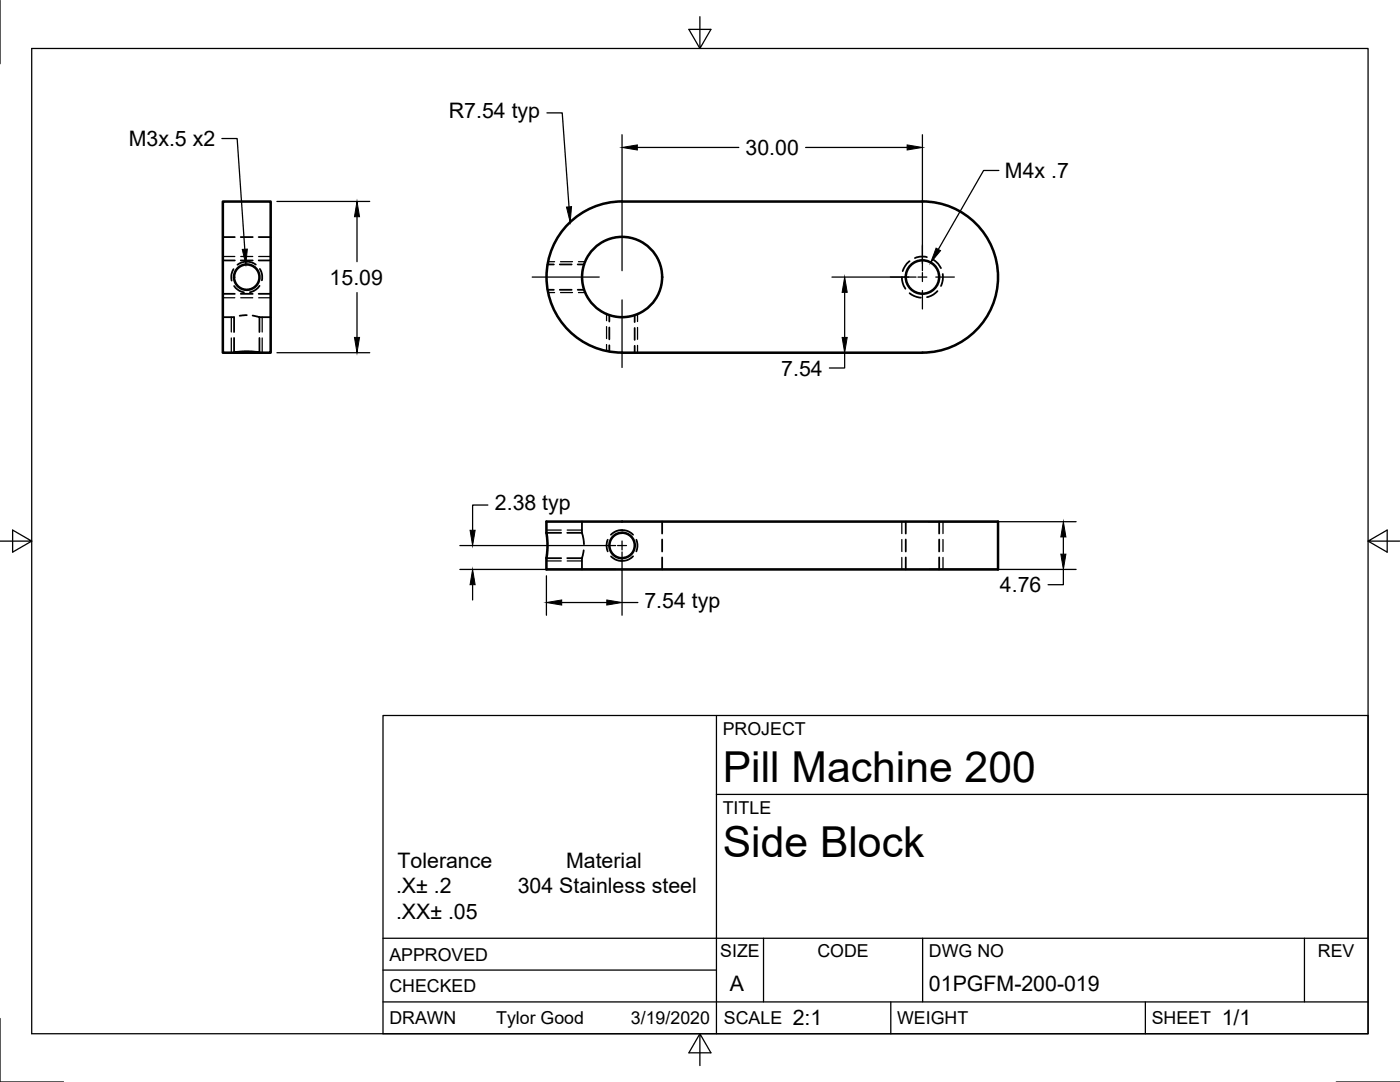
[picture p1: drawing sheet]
<svg xmlns="http://www.w3.org/2000/svg" width="279mm" height="216mm" viewBox="0 0 279 216" stroke-linecap="round" stroke-linejoin="round" font-family="sans-serif">
<!-- layer: Visible -->
<g fill="none" stroke="#000" stroke-width=".51">
<path d="M46.7 70.4l2-.2 3.1 .2zM46.7 70.4h-2.2v-30.2h9.5v30.2h-2.2M124.1 70.4h60M184.1 70.4a15.1 15.1 0 0 0 15.1-15.1 15.1 15.1 0 0 0-15.1-15.1h-59.9a15.1 15.1 0 0 0-15.1 15.1 15.1 15.1 0 0 0 15.1 15.1M109.1 104.1h90.1v9.5h-90.1v-2.3l.2-1.8zM122.3 107.1a2.53 2.53 0 0 1 3.8 .2 2.53 2.53 0 0 1-.7 3.7 2.53 2.53 0 0 1-3.6-1.2 2.54 2.54 0 0 1 .5-2.7z"/>
<circle cx="49.2" cy="55.3" r="2.53"/>
<circle cx="124.1" cy="55.3" r="8"/>
<circle cx="184.1" cy="55.3" r="3.3"/>
</g>
<!-- layer: Hidden -->
<g fill="none" stroke="#000" stroke-width=".36">
<path d="M44.5 47.3h2.4M44.5 52h2.4M44.5 58.6h2.4M46.6 53.7l-.4 1v1.3M46.7 57.1l1.1 .9 .9 .3M48 47.3h2.4M48 52h2.4M48 58.6h2.4M51.1 52.8l-1.1-.5-1-.1-.8 .2-.8 .4M51.6 47.3h2.4M51.6 52h2.4M51.6 58.6h2.4"/>
<path d="M51.8 57l-.7 .8-1.2 .5M51.9 53.7l.4 1v1.2M109.3 52.8h1.2M109.3 57.8h1.2M111.7 52.8h2.4M111.7 57.8h2.4M115.3 52.8h1.2M115.3 57.8h1.2M180 55.3a4.2 4.2 0 0 0 .7 2.3M181.5 58.5l.9 .5 1.4 .4M181.5 52.1l-.1 .1a4.4 4.4 0 0 0-1.3 1.9M185 51.3l-.3-.1a3.7 3.7 0 0 0-2.1 .3"/>
<path d="M186.1 51.7l.2 .1a4 4 0 0 1 1.5 1.7M187.1 58.1a3.7 3.7 0 0 1-2.1 1.2M188.2 54.7a4.1 4.1 0 0 1-.4 2.4M44.5 63.3h2.2v3M46.7 67.4v3M49.3 62.9l-1.5 .1M50.4 63l1.4 .3M51.8 63.3v3M51.8 67.4v3M51.8 63.3h2.2M121.6 62.9v1.3M121.6 65.3v2.4"/>
<path d="M121.6 68.9v1.3M126.7 62.9v1.4M126.7 65.4v2.4M126.7 69v1.4M109.1 106.3h2.9M109.1 111.4h2.9M113.2 106.3h2.9M113.2 111.4h2.9M116.1 106.3l.4 2.3M116.1 104.1v2.2M116.1 111.4v2.2M116.5 109.8l-.4 1.6"/>
<path d="M121.3 107.7l-.1 .1a3 3 0 0 0 .1 2.2M121.9 106.7l.4-.3a2.89 2.89 0 0 1 1.8-.6 2.88 2.88 0 0 1 2.2 .9M126.3 111a3.1 3.1 0 0 1-3.6 .6l-.8-.6M127 107.7a3.1 3.1 0 0 1 0 2.3M132.1 104.1v2.4M132.1 107.7v2.3M132.1 111.2v2.4M180.8 104.1v2.4M180.8 107.7v2.3M180.8 111.2v2.4M187.4 104.1v2.4M187.4 107.7v2.3"/>
<path d="M187.4 111.2v2.4"/>
</g>
<!-- layer: Hidden Narrow -->
<g fill="none" stroke="#000" stroke-width=".25">
<path d="M44.5 51.2h2.4M44.5 59.4h2.4M48 51.2h2.4M48 59.4h2.4M51.6 51.2h2.4M51.6 59.4h2.4M109.4 52.2h1.3M109.4 58.4h1.3M111.9 52.2h2.4M111.9 58.4h2.4M115.4 52.2h1.4M115.4 58.4h1.4"/>
<path d="M46.2 63.3v3M46.2 67.4v3M52.3 63.3v3M52.3 67.4v3M121.1 62.7v1.3M121.1 65.2v2.4M121.1 68.7v1.4M127.2 62.7v1.5M127.2 65.3v2.4M127.2 68.9v1.5M109.1 105.8h2.9M109.1 111.9h2.9"/>
<path d="M113.2 105.8h2.9M113.2 111.9h2.9M180 104.1v2.4M180 107.7v2.3M180 111.2v2.4M188.2 104.1v2.4M188.2 107.7v2.3M188.2 111.2v2.4"/>
</g>
<!-- layer: Border -->
<path d="M0 0v12.7M6.3 9.7h266.7v196.6h-266.7zM139.7 3.3v6.4l2.2-3.8h-4.4l2.2 3.8M0 108h6.3l-3.8-2.2v4.4l3.8-2.2M273 108l3.8 2.2v-4.4l-3.8 2.2h6.4M0 203.2v12.7h12.7M139.7 206.3l-2.2 3.8h4.4l-2.2-3.8v6.3M266.7 215.9h12.7" fill="none" stroke="#000" stroke-width=".25"/>
<!-- layer: Titleblock -->
<path d="M76.4 142.8h196.6v63.5h-196.6zM143 158.5h130M143 142.8v63.5M76.4 199.9h196.6M76.4 193.6h66.6M76.4 187.2h196.6M152.4 187.2v12.7M177.8 199.9v6.4M184.1 187.2v12.7M228.6 199.9v6.4M260.3 187.2v12.7" fill="none" stroke="#000" stroke-width=".25"/>
<!-- layer: Dimensions -->
<g fill="none" stroke="#000" stroke-width=".25">
<path d="M44.3 27.6h3l1.6 22.1M124.1 26.9v27.1M127.2 29.4h20.2M160.8 29.4h20.2M184.1 26.9v27.1M199.3 34h-3l-9 15.8M55.3 40.2h18.5M71.2 43.2v9M71.2 58.4v8.9M166 55.3h16.8M168.6 58.3v9M55.3 70.4h18.5"/>
<path d="M166 70.4h1.3M168.6 70.4v3h-3.1M91.8 113.6h31.1M91.8 108.9h31.1M94.3 116.7v3M97.4 100.8h-3.1v5M109.1 114.9v7.9M124.1 110.1v12.7M185.4 104.1h29.4M185.4 113.6h29.4M212.2 113.6v3.1h-3M212.2 107.1v3.5"/>
<path d="M112.1 120.2h9M124.1 120.2h3.2"/>
</g>
<g fill="#000" stroke="#000" stroke-width=".2">
<path d="M124.1 29.4l3.1-.5v1zM181 28.9l3.1 .5-3.1 .5zM48.3 49.8l1.1-.1-.3 3.1zM71.2 40.2l.6 3h-1.1zM168.6 55.3l.5 3h-1zM186.8 49.5l.9 .5-2 2.4zM70.7 67.3h1.1l-.6 3.1zM168.1 67.3h1l-.5 3.1zM94.3 113.6l.5 3.1h-1zM93.8 105.8h1l-.5 3.1zM109.1 120.2l3-.5v1zM121.1 119.7l3 .5-3 .5z"/>
<path d="M212.2 104.1l.5 3h-1zM211.7 110.6h1l-.5 3z"/>
</g>
<!-- layer: Annotations -->
<path d="M113.1 41.3l1-.1-.3 3.1z" fill="#000" stroke="#000" stroke-width=".2"/>
<path d="M109.2 22.5h3l1.4 18.8" fill="none" stroke="#000" stroke-width=".25"/>
<!-- layer: Center Lines -->
<path d="M106.2 55.3h13.4M124.1 59.8v13.5M177.7 55.3h3.7M183.2 55.3h1.8M184.1 48.9v3.7M184.1 54.4v1.8M184.1 58v3.7M186.8 55.3h3.7M123.3 108.9h1.7M124.1 108v1.7" fill="none" stroke="#000" stroke-width=".25"/>
<g font-size="8.5">
<text x="144.3" y="156">Pill Machine 200</text>
<text x="144.3" y="171">Side Block</text>
</g>
<g font-size="4.3">
<text x="89.6" y="23.6">R7.54 typ</text>
<text x="25.7" y="29.1">M3x.5 x2</text>
<text x="148.8" y="30.9">30.00</text>
<text x="200.6" y="35.5">M4x .7</text>
<text x="65.8" y="56.8">15.09</text>
<text x="155.9" y="74.9">7.54</text>
<text x="98.8" y="101.9">2.38 typ</text>
<text x="199.6" y="118.2">4.76</text>
<text x="128.6" y="121.3">7.54 typ</text>
<text x="79.3" y="173.1">Tolerance</text>
<text x="113" y="173.1">Material</text>
<text x="79" y="178.2">.X± .2</text>
<text x="103.3" y="178.2">304 Stainless steel</text>
<text x="79" y="183.3">.XX± .05</text>
<text x="145.7" y="197.7">A</text>
<text x="185.4" y="197.7">01PGFM-200-019</text>
<text x="158.2" y="204.6">2:1</text>
<text x="243.8" y="204.6">1/1</text>
</g>
<g font-size="3.5">
<text x="144.3" y="146.6">PROJECT</text>
<text x="144.3" y="162.3">TITLE</text>
<text x="77.7" y="191.7">APPROVED</text>
<text x="143.7" y="191">SIZE</text>
<text x="163.1" y="191">CODE</text>
<text x="185.4" y="191">DWG NO</text>
<text x="263" y="191">REV</text>
<text x="77.7" y="198">CHECKED</text>
<text x="77.7" y="204.4">DRAWN</text>
<text x="99" y="204.4">Tylor Good</text>
<text x="125.9" y="204.4">3/19/2020</text>
<text x="144.5" y="204.4">SCALE</text>
<text x="179" y="204.4">WEIGHT</text>
<text x="229.8" y="204.4">SHEET</text>
</g>
</svg>
